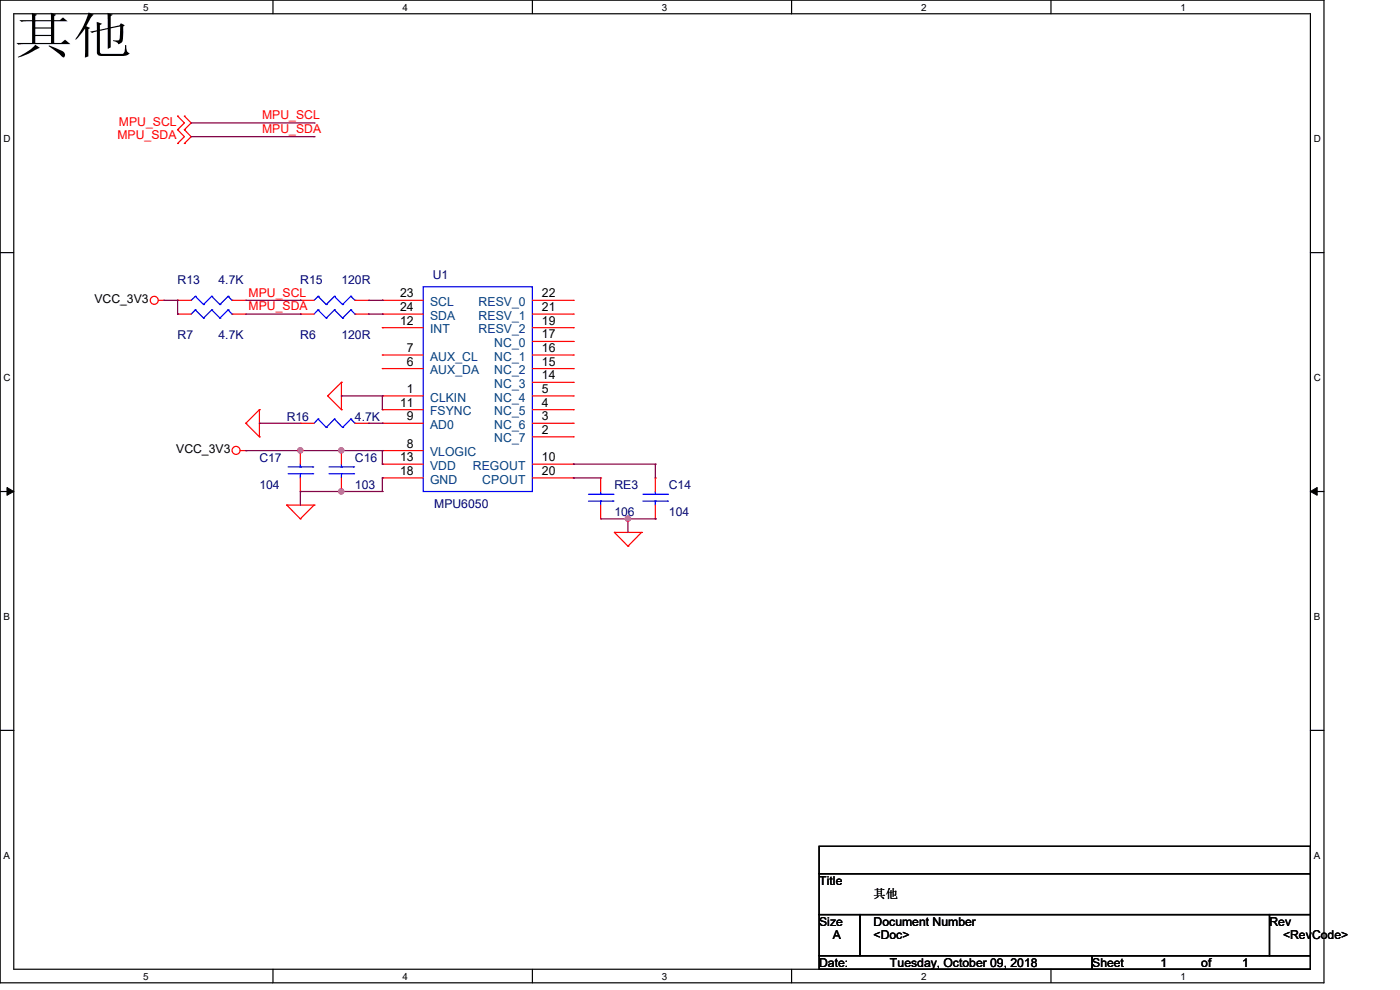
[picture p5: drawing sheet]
<svg xmlns="http://www.w3.org/2000/svg" width="297mm" height="210mm" viewBox="0 0 297 210" stroke-linecap="round" stroke-linejoin="round" font-family="sans-serif">
<path d="M0 0h280.9v208.5h-280.9zM2.9 2.9h275.1v202.7h-275.1z" fill="none" stroke="#000" stroke-width=".25"/>
<g fill="#fff">
<path d="M30.4 .3h1.1v2.4h-1.1z"/>
<path d="M30.4 205.9h1.1v2.3h-1.1z"/>
</g>
<path d="M57.9 0v2.9M57.9 205.6v2.9" fill="none" stroke="#000" stroke-width=".25"/>
<g fill="#fff">
<path d="M85.4 .3h1.1v2.4h-1.1z"/>
<path d="M85.4 205.9h1.1v2.3h-1.1z"/>
</g>
<path d="M112.9 0v2.9M112.9 205.6v2.9" fill="none" stroke="#000" stroke-width=".25"/>
<g fill="#fff">
<path d="M140.4 .3h1.2v2.4h-1.2z"/>
<path d="M140.4 205.9h1.2v2.3h-1.2z"/>
</g>
<path d="M167.9 0v2.9M167.9 205.6v2.9" fill="none" stroke="#000" stroke-width=".25"/>
<g fill="#fff">
<path d="M195.4 .3h1.2v2.4h-1.2z"/>
<path d="M195.4 205.9h1.2v2.3h-1.2z"/>
</g>
<path d="M223 0v2.9M223 205.6v2.9" fill="none" stroke="#000" stroke-width=".25"/>
<g fill="#fff">
<path d="M250.4 .3h1.2v2.4h-1.2z"/>
<path d="M250.4 205.9h1.2v2.3h-1.2z"/>
<path d="M.8 28.2h1.4v2.4h-1.4z"/>
<path d="M278.7 28.2h1.5v2.4h-1.5z"/>
<path d="M.8 78.9h1.4v2.3h-1.4z"/>
<path d="M278.7 78.9h1.5v2.3h-1.5z"/>
</g>
<path d="M0 53.6h2.9M278 53.6h2.9" fill="none" stroke="#000" stroke-width=".25"/>
<g fill="#fff">
<path d="M.8 129.6h1.3v2.3h-1.3z"/>
<path d="M278.7 129.6h1.4v2.3h-1.4z"/>
</g>
<path d="M0 104.3h2.9M278 104.3h2.9" fill="none" stroke="#000" stroke-width=".25"/>
<path d="M1.5 103.4l1.4 .9-1.4 .8zM278 104.3l1.4-.9v1.7z" fill="#000" stroke="#000" stroke-width=".21"/>
<g fill="#fff">
<path d="M.8 180.3h1.3v2.3h-1.3z"/>
<path d="M278.7 180.3h1.4v2.3h-1.4z"/>
</g>
<path d="M0 154.9h2.9M278 154.9h2.9M173.8 179.5h104.2v5.8h-104.2zM173.8 185.3h104.2v8.7h-104.2zM173.8 194h8.7v8.7h-8.7zM182.5 194h86.8v8.7h-86.8zM269.3 194h8.7v8.7h-8.7zM173.8 202.7h57.9v2.9h-57.9zM231.7 202.7h46.3v2.9h-46.3z" fill="none" stroke="#000" stroke-width=".25"/>
<g fill="none" stroke="#f00" stroke-width=".25">
<path d="M37.7 24.6h.1M37.7 27.5h.1M37.7 30.4h.1M37.7 24.6l1.4 1.5-1.4 1.4M37.7 27.5l1.4 1.5-1.4 1.4M39.1 27.5h.1M39.1 24.6h.1M39.1 30.4h.1M39.1 24.6l1.5 1.5-1.5 1.4M39.1 27.5l1.5 1.5-1.5 1.4M33.6 63.7h1.2M34.8 63.7h.1"/>
<path d="M37.7 63.7h.1M37.7 66.6h.1M37.7 63.7h2.9M37.7 66.6h2.9M49.2 63.7h3M49.2 66.6h3M52.2 63.7h.1M52.2 66.6h.1M63.7 63.7h.1M63.7 66.6h.1M63.7 63.7h2.9M63.7 66.6h2.9"/>
<path d="M75.3 63.7h2.9M75.3 66.6h2.9M78.2 63.7h.1M78.2 66.6h.1M81.1 78.2h.1M81.1 75.3h.1M81.1 69.5h.1M81.1 63.7h.1M81.1 66.6h.1M81.1 63.7h8.7M81.1 66.6h8.7M81.1 78.2h8.7"/>
<path d="M81.1 75.3h8.7M81.1 69.5h8.7M112.9 63.7h8.7M112.9 66.6h8.7M112.9 78.2h8.7M112.9 75.3h8.7M112.9 69.5h8.7M112.9 72.4h8.7M121.6 78.2h.1M121.6 75.3h.1M121.6 72.4h.1M121.6 69.5h.1"/>
<path d="M121.6 66.6h.1M121.6 63.7h.1M51 95.6h1.2M52.2 95.6h.1M52.2 89.8h.1M52.2 89.8l2.8 2.9M55 92.7h.1M55 86.9h.1M55 86.9v5.8M55 86.9l-2.8 2.9M63.7 95.6h.1M63.7 89.8h.1"/>
<path d="M63.7 95.6v2.9M63.7 89.8h2.9M69.5 84h.1M69.5 84l2.9 2.9M72.4 86.9h.1M72.4 81.1h.1M72.4 95.6h.1M72.4 81.1v5.8M72.4 95.6v2.9M72.4 81.1l-2.9 2.9M75.3 89.8h2.9M78.2 89.8h.1"/>
<path d="M81.1 84h.1M81.1 95.6h.1M81.1 89.8h.1M81.1 86.9h.1M81.1 98.5h.1M81.1 95.6h8.7M81.1 84h8.7M81.1 89.8h8.7M81.1 86.9h8.7M81.1 98.5h8.7M112.9 84h8.7M112.9 92.7h8.7"/>
<path d="M112.9 89.8h8.7M112.9 86.9h8.7M112.9 98.5h8.7M112.9 81.1h8.7M121.6 92.7h.1M121.6 89.8h.1M121.6 86.9h.1M121.6 84h.1M121.6 98.5h.1M121.6 81.1h.1M60.8 107.1h.1M60.8 107.1h5.8"/>
<path d="M60.8 107.1l2.9 3M63.7 110.1h.1M63.7 104.3h.1M63.7 101.4v2.9M66.6 107.1h.1M66.6 107.1l-2.9 3M72.4 104.3h.1M72.4 101.4v2.9M81.1 101.4h.1M81.1 101.4h8.7M112.9 101.4h8.7M121.6 101.4h.1"/>
<path d="M127.4 101.4h.1M127.4 110.1h.1M127.4 101.4v2.9M127.4 107.1v3M130.3 112.9h.1M130.3 112.9h5.8M130.3 112.9l2.9 3M133.2 115.9h.1M136.1 112.9h.1M136.1 112.9l-2.9 3M139 101.4h.1M139 110.1h.1"/>
<path d="M139 101.4v2.9M139 107.1v3"/>
<circle cx="32.7" cy="63.7" r=".85"/>
<circle cx="50.1" cy="95.5" r=".85"/>
</g>
<g fill="none" stroke="#00f" stroke-width=".25">
<path d="M41.4 62.9h.1M41.4 65.7h.1M41.4 62.9l-.8 .8M41.4 62.9l1.8 1.7M41.4 65.7l-.8 .9M41.4 65.7l1.8 1.8M43.2 64.6h.1M43.2 67.5h.1M44.9 62.9h.1M44.9 65.7h.1M44.9 62.9l-1.7 1.7M44.9 62.9l1.8 1.7"/>
<path d="M44.9 65.7l-1.7 1.8M44.9 65.7l1.8 1.8M46.7 64.6h.1M46.7 67.5h.1M48.4 62.9h.1M48.4 65.7h.1M48.4 62.9l-1.7 1.7M48.4 62.9l.8 .8M48.4 65.7l-1.7 1.8M48.4 65.7l.8 .9M49.2 63.7h.1M49.2 66.6h.1"/>
<path d="M67.5 62.9h.1M67.5 65.7h.1M67.5 62.9l-.9 .8M67.5 62.9l1.7 1.7M67.5 65.7l-.9 .9M67.5 65.7l1.7 1.8M69.2 64.6h.1M69.2 67.5h.1M71 62.9h.1M71 65.7h.1M71 62.9l-1.8 1.7M71 62.9l1.7 1.7"/>
<path d="M71 65.7l-1.8 1.8M71 65.7l1.7 1.8M72.7 64.6h.1M72.7 67.5h.1M74.4 62.9h.1M74.4 65.7h.1M74.4 62.9l-1.7 1.7M74.4 62.9l.9 .8M74.4 65.7l-1.7 1.8M74.4 65.7l.9 .9M75.3 63.7h.1M75.3 66.6h.1"/>
<path d="M89.8 60.8h23.1v43.5h-23.1zM61.1 99.1h5.2M63.7 99.1h.1M63.7 98.5v.6M66.3 99.1h.1M67.5 88.9h.1M67.5 88.9l-.9 .9M67.5 88.9l1.7 1.8M69.2 90.7h.1M69.8 99.1h5.2M71 88.9h.1M71 88.9l-1.8 1.8"/>
<path d="M71 88.9l1.7 1.8M72.4 99.1h.1M72.4 98.5v.6M72.7 90.7h.1M74.4 88.9h.1M74.4 88.9l-1.7 1.8M74.4 88.9l.9 .9M75 99.1h.1M75.3 89.8h.1M61.1 100.5h5.2M63.7 100.5h.1M63.7 100.5v.9"/>
<path d="M66.3 100.5h.1M69.8 100.5h5.2M72.4 100.5h.1M72.4 100.5v.9M75 100.5h.1M124.8 106.3h5.2M124.8 104.9h5.2M127.4 104.9h.1M127.4 106.3h.1M127.4 104.3v.6M127.4 106.3v.8M130 106.3h.1"/>
<path d="M130 104.9h.1M136.4 106.3h5.2M136.4 104.9h5.2M139 104.9h.1M139 106.3h.1M139 104.3v.6M139 106.3v.8M141.6 106.3h.1M141.6 104.9h.1"/>
</g>
<g fill="none" stroke="#800040" stroke-width=".25">
<path d="M40.6 26.1h26M40.6 29h26M66.6 26.1h.1M66.6 29h.1M34.8 63.7h2.9M37.7 63.7h.1M37.7 66.6h.1M37.7 63.7v2.9M52.2 63.7h11.5M52.2 66.6h11.5M63.7 66.6h.1M63.7 63.7h.1"/>
<path d="M78.2 63.7h2.9M78.2 66.6h2.9M81.1 63.7h.1M81.1 66.6h.1M52.2 95.6h.1M52.2 95.6h28.9M55 89.8h.1M55 89.8h8.7M72.4 84h.1M72.4 95.6h.1M72.4 84h8.7M78.2 89.8h2.9"/>
<path d="M81.1 84h.1M81.1 95.6h.1M81.1 98.5h.1M81.1 89.8h.1M81.1 84v2.9M81.1 95.6v2.9M121.6 98.5h.1M121.6 98.5h17.4M139 98.5h.1M139 98.5v2.9M63.7 104.3h.1M63.7 104.3h17.4"/>
<path d="M63.7 104.3v2.8M72.4 104.3h.1M81.1 101.4h.1M81.1 104.3h.1M81.1 101.4v2.9M121.6 101.4h.1M121.6 101.4h5.8M127.4 110.1h11.6M133.2 110.1h.1M133.2 110.1v2.8M139 110.1h.1"/>
</g>
<g fill="#f0f" stroke="#f0f" stroke-width=".25">
<circle cx="63.7" cy="95.5" r=".55"/>
<circle cx="72.4" cy="95.5" r=".55"/>
<circle cx="72.4" cy="104.2" r=".55"/>
<circle cx="133.2" cy="110" r=".56"/>
</g>
<text font-size="10.4" x="2.9" y="11.2">其他</text>
<g font-size="2.6" fill="#f00">
<text x="24.9" y="29.6">MPU_SDA</text>
<text x="25.2" y="26.7">MPU_SCL</text>
<text x="55.6" y="25.3">MPU_SCL</text>
<text x="55.6" y="28.2">MPU_SDA</text>
<text x="52.7" y="65.8">MPU_SDA</text>
<text x="52.7" y="62.9">MPU_SCL</text>
</g>
<g font-size="2.6" fill="#000080">
<text x="91.8" y="59.1">U1</text>
<text x="37.7" y="60.3">R13</text>
<text x="46.4" y="60.3">4.7K</text>
<text x="63.7" y="60.3">R15</text>
<text x="72.4" y="60.3">120R</text>
<text x="37.7" y="71.8">R7</text>
<text x="46.4" y="71.8">4.7K</text>
<text x="63.7" y="71.8">R6</text>
<text x="72.4" y="71.8">120R</text>
<text x="60.8" y="89.2">R16</text>
<text x="75.3" y="89.2">4.7K</text>
<text x="55" y="97.9">C17</text>
<text x="75.3" y="97.9">C16</text>
<text x="55" y="103.7">104</text>
<text x="75.3" y="103.7">103</text>
<text x="92.1" y="107.7">MPU6050</text>
<text x="130.3" y="103.7">RE3</text>
<text x="141.9" y="103.7">C14</text>
<text x="130.3" y="109.5">106</text>
<text x="141.9" y="109.5">104</text>
</g>
<g font-size="2.6">
<text x="20" y="64.3">VCC_3V3</text>
<text x="84.9" y="63.1">23</text>
<text x="84.9" y="66">24</text>
<text x="115" y="66">21</text>
<text x="115" y="63.1">22</text>
<text x="84.9" y="68.9">12</text>
<text x="115" y="71.8">17</text>
<text x="115" y="68.9">19</text>
<text x="86.3" y="77.6">6</text>
<text x="86.3" y="74.7">7</text>
<text x="115" y="77.6">15</text>
<text x="115" y="74.7">16</text>
<text x="86.3" y="83.4">1</text>
<text x="115" y="83.4">5</text>
<text x="115" y="80.5">14</text>
<text x="84.9" y="86.3">11</text>
<text x="86.3" y="89.2">9</text>
<text x="115" y="89.2">3</text>
<text x="115" y="86.3">4</text>
<text x="86.3" y="95">8</text>
<text x="115" y="92">2</text>
<text x="37.4" y="96.2">VCC_3V3</text>
<text x="84.9" y="97.8">13</text>
<text x="84.9" y="100.8">18</text>
<text x="115" y="97.8">10</text>
<text x="115" y="100.8">20</text>
<text x="173.8" y="187.7">Title</text>
<text x="185.3" y="190.6">其他</text>
<text x="173.8" y="196.3">Size</text>
<text x="185.3" y="196.3">Document Number</text>
<text x="269.3" y="196.3">Rev</text>
<text x="176.7" y="199.3">A</text>
<text x="185.3" y="199.3">&lt;Doc&gt;</text>
<text x="272.2" y="199.3">&lt;RevCode&gt;</text>
<text x="173.8" y="205.1">Date:</text>
<text x="188.8" y="205.1">Tuesday, October 09, 2018</text>
<text x="231.7" y="205.1">Sheet</text>
<text x="246.2" y="205.1">1</text>
<text x="254.8" y="205.1">of</text>
<text x="263.5" y="205.1">1</text>
</g>
<g font-size="2.6" fill="#004080">
<text x="91.2" y="64.9">SCL</text>
<text x="101.5" y="64.9">RESV_0</text>
<text x="91.2" y="70.7">INT</text>
<text x="91.2" y="67.8">SDA</text>
<text x="101.5" y="70.7">RESV_2</text>
<text x="101.5" y="67.8">RESV_1</text>
<text x="91.2" y="76.5">AUX_CL</text>
<text x="104.8" y="76.5">NC_1</text>
<text x="104.8" y="73.6">NC_0</text>
<text x="91.2" y="79.4">AUX_DA</text>
<text x="104.8" y="82.3">NC_3</text>
<text x="104.8" y="79.4">NC_2</text>
<text x="91.2" y="85.2">CLKIN</text>
<text x="91.2" y="88.1">FSYNC</text>
<text x="104.8" y="88.1">NC_5</text>
<text x="104.8" y="85.2">NC_4</text>
<text x="91.2" y="91">AD0</text>
<text x="104.8" y="93.9">NC_7</text>
<text x="104.8" y="91">NC_6</text>
<text x="91.2" y="96.8">VLOGIC</text>
<text x="91.2" y="99.7">VDD</text>
<text x="100.3" y="99.7">REGOUT</text>
<text x="91.2" y="102.6">GND</text>
<text x="102.3" y="102.6">CPOUT</text>
</g>
<g font-size="2.1">
<text x="30.4" y="2.2">5</text>
<text x="85.4" y="2.2">4</text>
<text x="140.4" y="2.2">3</text>
<text x="195.4" y="2.2">2</text>
<text x="250.4" y="2.2">1</text>
<text x=".8" y="30.1">D</text>
<text x="278.7" y="30.1">D</text>
<text x=".8" y="80.8">C</text>
<text x="278.7" y="80.8">C</text>
<text x=".8" y="131.5">B</text>
<text x="278.7" y="131.5">B</text>
<text x=".8" y="182.2">A</text>
<text x="278.7" y="182.2">A</text>
<text x="30.4" y="207.8">5</text>
<text x="85.4" y="207.8">4</text>
<text x="140.4" y="207.8">3</text>
<text x="195.4" y="207.8">2</text>
<text x="250.4" y="207.8">1</text>
</g>
</svg>
